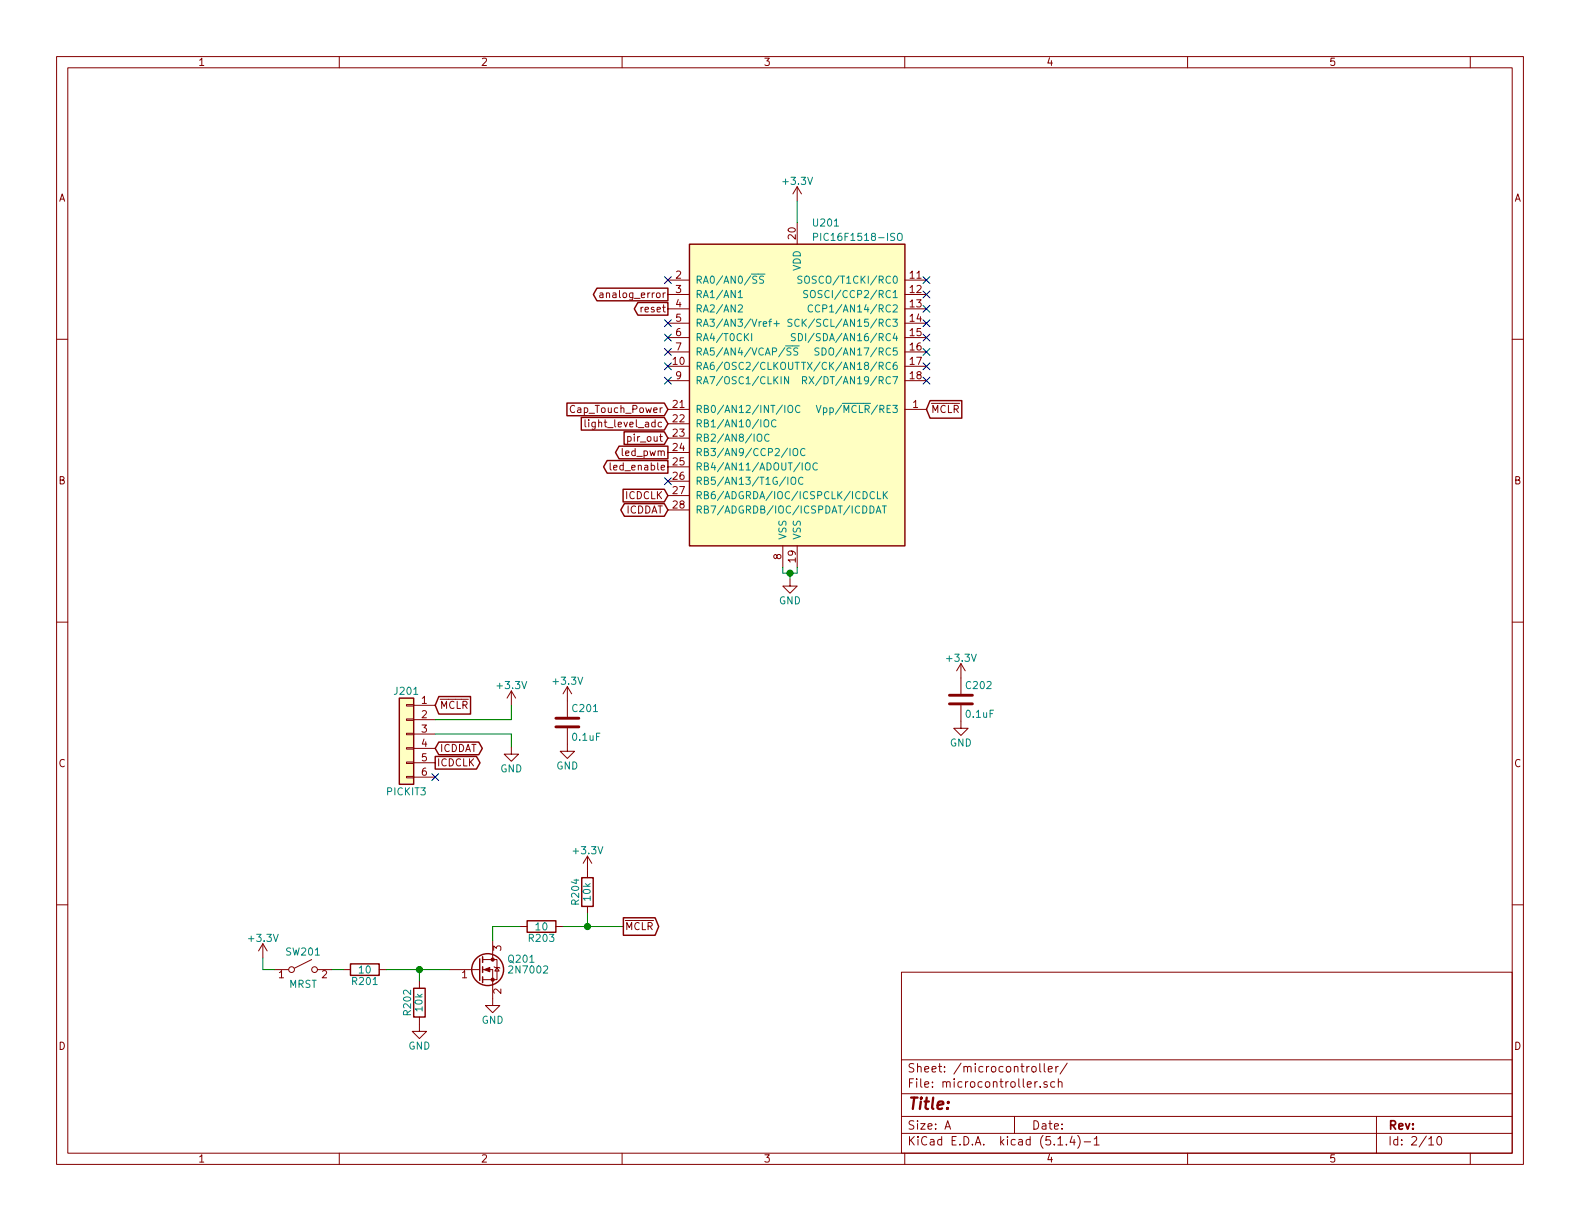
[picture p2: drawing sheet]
EESchema Schematic File Version 4
LIBS:nightlight-cache
EELAYER 30 0
EELAYER END
$Descr A 11000 8500
encoding utf-8
Sheet 2 10
Title ""
Date ""
Rev ""
Comp ""
Comment1 ""
Comment2 ""
Comment3 ""
Comment4 ""
$EndDescr
$Comp
L MCU_Microchip_PIC16:PIC16F1518-ISO U201
U 1 1
P 5550 2750
F 0 "U201" H 5650 3950 50  0000 L CNN
F 1 "PIC16F1518-ISO" H 5650 3850 50  0000 L CNN
F 2 "" H 5550 2750 50  0001 C CNN
F 3 "http://ww1.microchip.com/downloads/en/DeviceDoc/41452B.pdf" H 5550 2750 50  0001 C CNN
F 4 "PIC16F1518-I/SOCT-ND" H 5550 2750 50  0001 C CNN "Digi-Key PN"
	1    5550 2750
	1    0    0    -1  
$EndComp
$Comp
L power:+3.3V #PWR0210
U 1 1
P 5550 1400
F 0 "#PWR0210" H 5550 1250 50  0001 C CNN
F 1 "+3.3V" H 5550 1540 50  0000 C CNN
F 2 "" H 5550 1400 50  0001 C CNN
F 3 "" H 5550 1400 50  0001 C CNN
	1    5550 1400
	1    0    0    -1  
$EndComp
Wire Wire Line
	5550 1400 5550 1550
$Comp
L power:GND #PWR0209
U 1 1
P 5500 4030
F 0 "#PWR0209" H 5500 3780 50  0001 C CNN
F 1 "GND" H 5500 3880 50  0000 C CNN
F 2 "" H 5500 4030 50  0001 C CNN
F 3 "" H 5500 4030 50  0001 C CNN
	1    5500 4030
	1    0    0    -1  
$EndComp
Wire Wire Line
	5500 4030 5500 3990
Wire Wire Line
	5500 3990 5450 3990
Wire Wire Line
	5450 3990 5450 3950
Wire Wire Line
	5500 3990 5550 3990
Wire Wire Line
	5550 3990 5550 3950
Connection ~ 5500 3990
$Comp
L Device:C C202
U 1 1
P 6690 4870
F 0 "C202" H 6715 4970 50  0000 L CNN
F 1 "0.1uF" H 6715 4770 50  0000 L CNN
F 2 "" H 6728 4720 50  0001 C CNN
F 3 "~" H 6690 4870 50  0001 C CNN
F 4 "1276-1000-1-ND" H 6690 4870 50  0001 C CNN "Digi-Key PN"
	1    6690 4870
	1    0    0    -1  
$EndComp
$Comp
L power:+3.3V #PWR0211
U 1 1
P 6690 4720
F 0 "#PWR0211" H 6690 4570 50  0001 C CNN
F 1 "+3.3V" H 6690 4860 50  0000 C CNN
F 2 "" H 6690 4720 50  0001 C CNN
F 3 "" H 6690 4720 50  0001 C CNN
	1    6690 4720
	1    0    0    -1  
$EndComp
$Comp
L power:GND #PWR0212
U 1 1
P 6690 5020
F 0 "#PWR0212" H 6690 4770 50  0001 C CNN
F 1 "GND" H 6690 4870 50  0000 C CNN
F 2 "" H 6690 5020 50  0001 C CNN
F 3 "" H 6690 5020 50  0001 C CNN
	1    6690 5020
	1    0    0    -1  
$EndComp
Text GLabel 6450 2850 2    50   Input ~ 0
~MCLR
Text GLabel 4650 3450 0    50   Input ~ 0
ICDCLK
Text GLabel 4650 3550 0    50   BiDi ~ 0
ICDDAT
$Comp
L Connector_Generic:Conn_01x06 J201
U 1 1
P 2830 5110
F 0 "J201" H 2830 5410 50  0000 C CNN
F 1 "PICKIT3" H 2830 4710 50  0000 C CNN
F 2 "" H 2830 5110 50  0001 C CNN
F 3 "~" H 2830 5110 50  0001 C CNN
	1    2830 5110
	-1   0    0    -1  
$EndComp
Text GLabel 3030 4910 2    50   Input ~ 0
~MCLR
Text GLabel 3030 5310 2    50   Output ~ 0
ICDCLK
Text GLabel 3030 5210 2    50   BiDi ~ 0
ICDDAT
NoConn ~ 3030 5410
$Comp
L power:GND #PWR0205
U 1 1
P 3560 5200
F 0 "#PWR0205" H 3560 4950 50  0001 C CNN
F 1 "GND" H 3560 5050 50  0000 C CNN
F 2 "" H 3560 5200 50  0001 C CNN
F 3 "" H 3560 5200 50  0001 C CNN
	1    3560 5200
	1    0    0    -1  
$EndComp
Wire Wire Line
	3560 5110 3560 5200
Wire Wire Line
	3030 5110 3560 5110
Wire Wire Line
	3030 5010 3560 5010
$Comp
L Device:C C201
U 1 1
P 3950 5030
F 0 "C201" H 3975 5130 50  0000 L CNN
F 1 "0.1uF" H 3975 4930 50  0000 L CNN
F 2 "" H 3988 4880 50  0001 C CNN
F 3 "~" H 3950 5030 50  0001 C CNN
F 4 "1276-1000-1-ND" H 3950 5030 50  0001 C CNN "Digi-Key PN"
	1    3950 5030
	1    0    0    -1  
$EndComp
$Comp
L power:+3.3V #PWR0206
U 1 1
P 3950 4880
F 0 "#PWR0206" H 3950 4730 50  0001 C CNN
F 1 "+3.3V" H 3950 5020 50  0000 C CNN
F 2 "" H 3950 4880 50  0001 C CNN
F 3 "" H 3950 4880 50  0001 C CNN
	1    3950 4880
	1    0    0    -1  
$EndComp
$Comp
L power:GND #PWR0207
U 1 1
P 3950 5180
F 0 "#PWR0207" H 3950 4930 50  0001 C CNN
F 1 "GND" H 3950 5030 50  0000 C CNN
F 2 "" H 3950 5180 50  0001 C CNN
F 3 "" H 3950 5180 50  0001 C CNN
	1    3950 5180
	1    0    0    -1  
$EndComp
Wire Wire Line
	3560 5010 3560 4910
$Comp
L power:+3.3V #PWR0204
U 1 1
P 3560 4910
F 0 "#PWR0204" H 3560 4760 50  0001 C CNN
F 1 "+3.3V" H 3560 5050 50  0000 C CNN
F 2 "" H 3560 4910 50  0001 C CNN
F 3 "" H 3560 4910 50  0001 C CNN
	1    3560 4910
	1    0    0    -1  
$EndComp
$Comp
L Switch:SW_SPST SW201
U 1 1
P 2110 6750
F 0 "SW201" H 2110 6875 50  0000 C CNN
F 1 "MRST" H 2110 6650 50  0000 C CNN
F 2 "" H 2110 6750 50  0001 C CNN
F 3 "~" H 2110 6750 50  0001 C CNN
	1    2110 6750
	1    0    0    -1  
$EndComp
$Comp
L power:+3.3V #PWR0201
U 1 1
P 1830 6670
F 0 "#PWR0201" H 1830 6520 50  0001 C CNN
F 1 "+3.3V" H 1830 6810 50  0000 C CNN
F 2 "" H 1830 6670 50  0001 C CNN
F 3 "" H 1830 6670 50  0001 C CNN
	1    1830 6670
	1    0    0    -1  
$EndComp
Wire Wire Line
	1830 6670 1830 6750
Wire Wire Line
	1830 6750 1910 6750
$Comp
L Device:R R201
U 1 1
P 2540 6750
F 0 "R201" V 2620 6750 50  0000 C CNN
F 1 "10" V 2540 6750 50  0000 C CNN
F 2 "" V 2470 6750 50  0001 C CNN
F 3 "~" H 2540 6750 50  0001 C CNN
F 4 "A130079CT-ND" H 2540 6750 50  0001 C CNN "Digi-Key PN"
	1    2540 6750
	0    1    1    0   
$EndComp
Wire Wire Line
	2390 6750 2310 6750
$Comp
L Device:R R202
U 1 1
P 2920 6980
F 0 "R202" V 3000 6980 50  0000 C CNN
F 1 "10k" V 2920 6980 50  0000 C CNN
F 2 "" V 2850 6980 50  0001 C CNN
F 3 "~" H 2920 6980 50  0001 C CNN
F 4 "RNCP0603FTD10K0CT-ND" H 2920 6980 50  0001 C CNN "Digi-Key PN"
	1    2920 6980
	-1   0    0    1   
$EndComp
$Comp
L power:GND #PWR0202
U 1 1
P 2920 7130
F 0 "#PWR0202" H 2920 6880 50  0001 C CNN
F 1 "GND" H 2920 6980 50  0000 C CNN
F 2 "" H 2920 7130 50  0001 C CNN
F 3 "" H 2920 7130 50  0001 C CNN
	1    2920 7130
	1    0    0    -1  
$EndComp
Wire Wire Line
	2920 6830 2920 6750
Wire Wire Line
	2920 6750 2690 6750
$Comp
L Transistor_FET:2N7002 Q201
U 1 1
P 3330 6750
F 0 "Q201" H 3530 6825 50  0000 L CNN
F 1 "2N7002" H 3530 6750 50  0000 L CNN
F 2 "Package_TO_SOT_SMD:SOT-23" H 3530 6675 50  0001 L CIN
F 3 "https://www.fairchildsemi.com/datasheets/2N/2N7002.pdf" H 3330 6750 50  0001 L CNN
F 4 "2N7002NCT-ND" H 3330 6750 50  0001 C CNN "Digi-Key PN"
	1    3330 6750
	1    0    0    -1  
$EndComp
Wire Wire Line
	3130 6750 2920 6750
Connection ~ 2920 6750
$Comp
L power:GND #PWR0203
U 1 1
P 3430 6950
F 0 "#PWR0203" H 3430 6700 50  0001 C CNN
F 1 "GND" H 3430 6800 50  0000 C CNN
F 2 "" H 3430 6950 50  0001 C CNN
F 3 "" H 3430 6950 50  0001 C CNN
	1    3430 6950
	1    0    0    -1  
$EndComp
$Comp
L Device:R R203
U 1 1
P 3770 6450
F 0 "R203" V 3850 6450 50  0000 C CNN
F 1 "10" V 3770 6450 50  0000 C CNN
F 2 "" V 3700 6450 50  0001 C CNN
F 3 "~" H 3770 6450 50  0001 C CNN
F 4 "A130079CT-ND" H 3770 6450 50  0001 C CNN "Digi-Key PN"
	1    3770 6450
	0    1    1    0   
$EndComp
Wire Wire Line
	3620 6450 3430 6450
Wire Wire Line
	3430 6450 3430 6550
$Comp
L Device:R R204
U 1 1
P 4090 6210
F 0 "R204" V 4170 6210 50  0000 C CNN
F 1 "10k" V 4090 6210 50  0000 C CNN
F 2 "" V 4020 6210 50  0001 C CNN
F 3 "~" H 4090 6210 50  0001 C CNN
F 4 "RNCP0603FTD10K0CT-ND" H 4090 6210 50  0001 C CNN "Digi-Key PN"
	1    4090 6210
	-1   0    0    1   
$EndComp
Wire Wire Line
	4090 6360 4090 6450
Wire Wire Line
	4090 6450 3920 6450
$Comp
L power:+3.3V #PWR0208
U 1 1
P 4090 6060
F 0 "#PWR0208" H 4090 5910 50  0001 C CNN
F 1 "+3.3V" H 4090 6200 50  0000 C CNN
F 2 "" H 4090 6060 50  0001 C CNN
F 3 "" H 4090 6060 50  0001 C CNN
	1    4090 6060
	1    0    0    -1  
$EndComp
Text GLabel 4340 6450 2    50   Output ~ 0
~MCLR
Wire Wire Line
	4090 6450 4340 6450
Connection ~ 4090 6450
Text GLabel 4650 2850 0    50   Input ~ 0
Cap_Touch_Power
Text GLabel 4650 3150 0    50   Output ~ 0
led_pwm
Text GLabel 4650 2950 0    50   Input ~ 0
light_level_adc
Text GLabel 4650 3050 0    50   Input ~ 0
pir_out
Text GLabel 4650 2050 0    50   Output ~ 0
analog_error
Text GLabel 4650 2150 0    50   Output ~ 0
reset
NoConn ~ 4650 1950
NoConn ~ 4650 2250
NoConn ~ 4650 2350
NoConn ~ 4650 2450
NoConn ~ 4650 2550
NoConn ~ 4650 2650
NoConn ~ 4650 3350
NoConn ~ 6450 1950
NoConn ~ 6450 2050
NoConn ~ 6450 2150
NoConn ~ 6450 2250
NoConn ~ 6450 2350
NoConn ~ 6450 2450
NoConn ~ 6450 2550
NoConn ~ 6450 2650
Text GLabel 4650 3250 0    50   Output ~ 0
led_enable
$EndSCHEMATC
